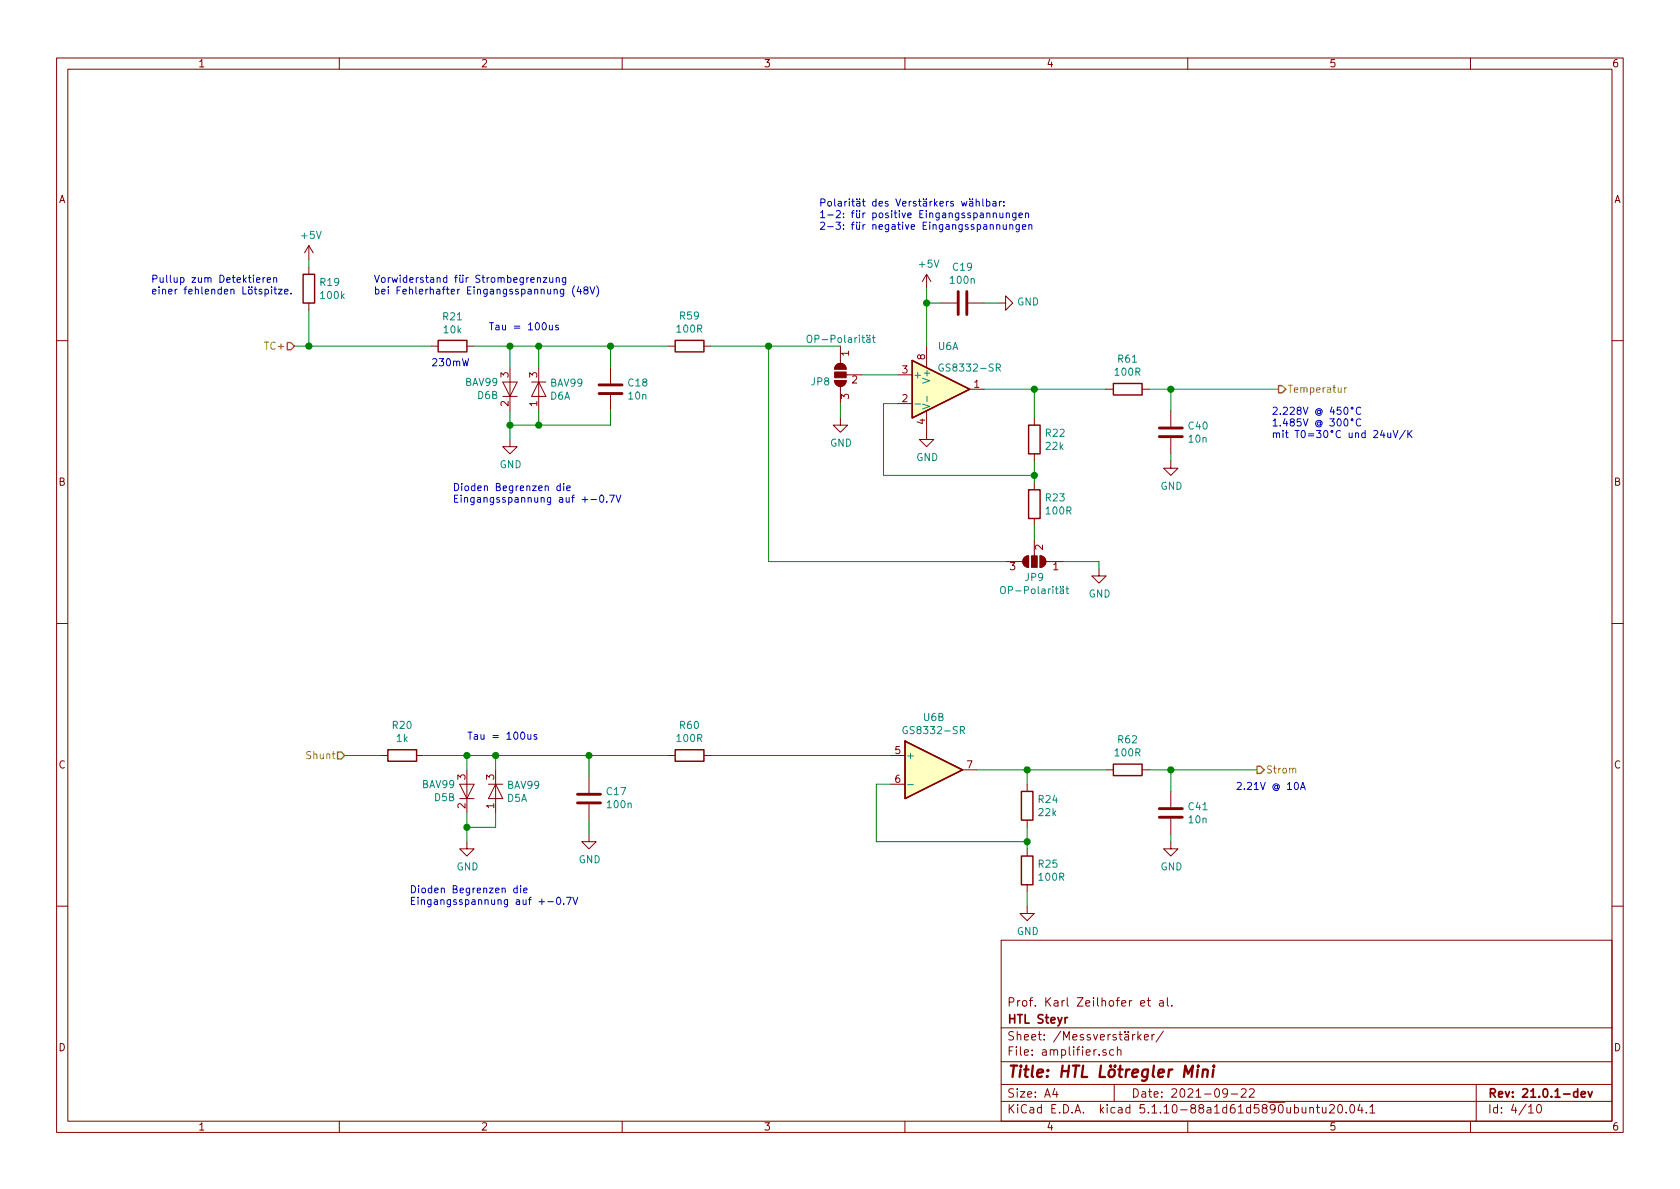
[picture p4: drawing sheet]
EESchema Schematic File Version 4
EELAYER 30 0
EELAYER END
$Descr A4 11693 8268
encoding utf-8
Sheet 4 10
Title "HTL Lötregler Mini"
Date "2021-09-22"
Rev "21.0.1-dev"
Comp "HTL Steyr"
Comment1 "Prof. Karl Zeilhofer et al."
Comment2 ""
Comment3 ""
Comment4 ""
$EndDescr
$Comp
L power:GND #PWR033
U 1 1
P 6450 3000
F 0 "#PWR033" H 6450 2750 50  0001 C CNN
F 1 "GND" H 6455 2827 50  0000 C CNN
F 2 "" H 6450 3000 50  0001 C CNN
F 3 "" H 6450 3000 50  0001 C CNN
	1    6450 3000
	1    0    0    -1  
$EndComp
$Comp
L Device:C C19
U 1 1
P 6700 2100
F 0 "C19" V 6448 2100 50  0000 C CNN
F 1 "100n" V 6539 2100 50  0000 C CNN
F 2 "Capacitor_SMD:C_1206_3216Metric" H 6738 1950 50  0001 C CNN
F 3 "~" H 6700 2100 50  0001 C CNN
F 4 "C464972" H 6700 2100 50  0001 C CNN "DistOrderNr"
F 5 "LCSC" H 6700 2100 50  0001 C CNN "Distributor"
F 6 "FN31X104K500PXG" H 6700 2100 50  0001 C CNN "ManPartNr"
F 7 "PSA(Prosperity Dielectrics)" H 6700 2100 50  0001 C CNN "Manufacturer"
F 8 "100nF ±10% 50V X7R Multilayer Ceramic Capacitors MLCC" H 6700 2100 50  0001 C CNN "Notes"
F 9 "0.0093" H 6700 2100 50  0001 C CNN "PriceEUR"
F 10 "500" H 6700 2100 50  0001 C CNN "PriceForQty"
F 11 "" H 6700 2100 50  0001 C CNN "Weblink"
F 12 "40" H 6700 2100 50  0001 C CNN "Index"
F 13 "" H 6700 2100 50  0001 C CNN "NotesAlt"
	1    6700 2100
	0    1    1    0   
$EndComp
$Comp
L power:+5V #PWR032
U 1 1
P 6450 2000
F 0 "#PWR032" H 6450 1850 50  0001 C CNN
F 1 "+5V" H 6465 2173 50  0000 C CNN
F 2 "" H 6450 2000 50  0001 C CNN
F 3 "" H 6450 2000 50  0001 C CNN
	1    6450 2000
	1    0    0    -1  
$EndComp
Wire Wire Line
	6450 2000 6450 2100
Wire Wire Line
	6550 2100 6450 2100
Connection ~ 6450 2100
Wire Wire Line
	6450 2100 6450 2400
$Comp
L power:GND #PWR034
U 1 1
P 6950 2100
F 0 "#PWR034" H 6950 1850 50  0001 C CNN
F 1 "GND" V 6955 1972 50  0000 R CNN
F 2 "" H 6950 2100 50  0001 C CNN
F 3 "" H 6950 2100 50  0001 C CNN
	1    6950 2100
	0    -1   -1   0   
$EndComp
Wire Wire Line
	6950 2100 6850 2100
$Comp
L jbc-miniregler-rescue:BAV99-Diode D6
U 2 1
P 3550 2700
F 0 "D6" V 3504 2778 50  0000 L CNN
F 1 "BAV99" V 3595 2778 50  0000 L CNN
F 2 "Package_TO_SOT_SMD:SOT-23" H 3550 2550 50  0001 C CNN
F 3 "https://assets.nexperia.com/documents/data-sheet/BAV99_SER.pdf" H 3550 2800 50  0001 C CNN
F 4 "C181111" H 3550 2700 50  0001 C CNN "DistOrderNr"
F 5 "LCSC" H 3550 2700 50  0001 C CNN "Distributor"
F 6 "BAV99" H 3550 2700 50  0001 C CNN "ManPartNr"
F 7 "Guangdong Hottech" H 3550 2700 50  0001 C CNN "Manufacturer"
F 8 "70V 200mA 1.25V @ 150mA 6ns SOT-23 Switching Diode" H 3550 2700 50  0001 C CNN "Notes"
F 9 "0.0073" H 3550 2700 50  0001 C CNN "PriceEUR"
F 10 "500" H 3550 2700 50  0001 C CNN "PriceForQty"
F 11 "https://lcsc.com/product-detail/Switching-Diode_BAV99-chip0-23_C181111.html" H 3550 2700 50  0001 C CNN "Weblink"
F 12 "22" H 3550 2700 50  0001 C CNN "Index"
	2    3550 2700
	0    -1   -1   0   
$EndComp
$Comp
L jbc-miniregler-rescue:BAV99-Diode D6
U 1 1
P 3750 2700
F 0 "D6" V 3796 2777 50  0000 L CNN
F 1 "BAV99" V 3705 2777 50  0000 L CNN
F 2 "Package_TO_SOT_SMD:SOT-23" H 3750 2550 50  0001 C CNN
F 3 "https://assets.nexperia.com/documents/data-sheet/BAV99_SER.pdf" H 3750 2800 50  0001 C CNN
F 4 "C181111" H 3750 2700 50  0001 C CNN "DistOrderNr"
F 5 "LCSC" H 3750 2700 50  0001 C CNN "Distributor"
F 6 "BAV99" H 3750 2700 50  0001 C CNN "ManPartNr"
F 7 "Guangdong Hottech" H 3750 2700 50  0001 C CNN "Manufacturer"
F 8 "70V 200mA 1.25V @ 150mA 6ns SOT-23 Switching Diode" H 3750 2700 50  0001 C CNN "Notes"
F 9 "0.0073" H 3750 2700 50  0001 C CNN "PriceEUR"
F 10 "500" H 3750 2700 50  0001 C CNN "PriceForQty"
F 11 "https://lcsc.com/product-detail/Switching-Diode_BAV99-chip0-23_C181111.html" H 3750 2700 50  0001 C CNN "Weblink"
F 12 "22" H 3750 2700 50  0001 C CNN "Index"
	1    3750 2700
	0    1    1    0   
$EndComp
Wire Wire Line
	5350 2400 4950 2400
Wire Wire Line
	3550 2400 3550 2550
Wire Wire Line
	3750 2550 3750 2400
Connection ~ 3750 2400
Wire Wire Line
	3750 2400 3550 2400
$Comp
L Device:R R22
U 1 1
P 7200 3050
F 0 "R22" H 7270 3096 50  0000 L CNN
F 1 "22k" H 7270 3005 50  0000 L CNN
F 2 "Resistor_SMD:R_1206_3216Metric" V 7130 3050 50  0001 C CNN
F 3 "~" H 7200 3050 50  0001 C CNN
F 4 "0.01" H 7200 3050 50  0001 C CNN "PriceEUR"
F 5 "AufLager" H 7200 3050 50  0001 C CNN "Distributor"
F 6 "R3216-22k" H 7200 3050 50  0001 C CNN "DistOrderNr"
F 7 "57" H 7200 3050 50  0001 C CNN "Index"
	1    7200 3050
	1    0    0    -1  
$EndComp
$Comp
L Device:R R23
U 1 1
P 7200 3500
F 0 "R23" H 7270 3546 50  0000 L CNN
F 1 "100R" H 7270 3455 50  0000 L CNN
F 2 "Resistor_SMD:R_1206_3216Metric" V 7130 3500 50  0001 C CNN
F 3 "~" H 7200 3500 50  0001 C CNN
F 4 "0.0030" H 7200 3500 50  0001 C CNN "PriceEUR"
F 5 "C245445" H 7200 3500 50  0001 C CNN "DistOrderNr"
F 6 "LCSC" H 7200 3500 50  0001 C CNN "Distributor"
F 7 "CR1206F100RP05Z" H 7200 3500 50  0001 C CNN "ManPartNr"
F 8 "Ever Ohms Tech" H 7200 3500 50  0001 C CNN "Manufacturer"
F 9 "0.25W ±1% ±100ppm/℃ 100Ω 1206" H 7200 3500 50  0001 C CNN "Notes"
F 10 "500" H 7200 3500 50  0001 C CNN "PriceForQty"
F 11 "28" H 7200 3500 50  0001 C CNN "Index"
	1    7200 3500
	1    0    0    -1  
$EndComp
$Comp
L power:GND #PWR035
U 1 1
P 7650 3950
F 0 "#PWR035" H 7650 3700 50  0001 C CNN
F 1 "GND" H 7655 3777 50  0000 C CNN
F 2 "" H 7650 3950 50  0001 C CNN
F 3 "" H 7650 3950 50  0001 C CNN
	1    7650 3950
	1    0    0    -1  
$EndComp
Wire Wire Line
	6850 2700 7200 2700
Wire Wire Line
	7200 2700 7200 2900
Wire Wire Line
	7200 3200 7200 3300
Wire Wire Line
	7200 3650 7200 3750
Wire Wire Line
	7200 3300 6150 3300
Wire Wire Line
	6150 3300 6150 2800
Wire Wire Line
	6150 2800 6250 2800
Connection ~ 7200 3300
Wire Wire Line
	7200 3300 7200 3350
Wire Wire Line
	7200 2700 7700 2700
Connection ~ 7200 2700
Text HLabel 8900 2700 2    50   Output ~ 0
Temperatur
$Comp
L Device:R R21
U 1 1
P 3150 2400
F 0 "R21" V 2943 2400 50  0000 C CNN
F 1 "10k" V 3034 2400 50  0000 C CNN
F 2 "Resistor_SMD:R_1206_3216Metric" V 3080 2400 50  0001 C CNN
F 3 "~" H 3150 2400 50  0001 C CNN
F 4 "0.01" H 3150 2400 50  0001 C CNN "PriceEUR"
F 5 "C118075" H 3150 2400 50  0001 C CNN "DistOrderNr"
F 6 "LCSC" H 3150 2400 50  0001 C CNN "Distributor"
F 7 "10kΩ ±5% 0.25W ±100ppm/℃ 3216 Chip Resistor" H 3150 2400 50  0001 C CNN "Notes"
F 8 "15" H 3150 2400 50  0001 C CNN "Index"
	1    3150 2400
	0    1    1    0   
$EndComp
$Comp
L Device:C C18
U 1 1
P 4250 2700
F 0 "C18" H 4365 2746 50  0000 L CNN
F 1 "10n" H 4365 2655 50  0000 L CNN
F 2 "Capacitor_SMD:C_1206_3216Metric" H 4288 2550 50  0001 C CNN
F 3 "~" H 4250 2700 50  0001 C CNN
F 4 "C525316" H 4250 2700 50  0001 C CNN "DistOrderNr"
F 5 "LCSC" H 4250 2700 50  0001 C CNN "Distributor"
F 6 "FN31X103K500PXG" H 4250 2700 50  0001 C CNN "ManPartNr"
F 7 "PSA(Prosperity Dielectrics)" H 4250 2700 50  0001 C CNN "Manufacturer"
F 8 "10nF ±10% 50V X7R  Multilayer Ceramic Capacitors MLCC" H 4250 2700 50  0001 C CNN "Notes"
F 9 "0.0106" H 4250 2700 50  0001 C CNN "PriceEUR"
F 10 "500" H 4250 2700 50  0001 C CNN "PriceForQty"
F 11 "44" H 4250 2700 50  0001 C CNN "Index"
	1    4250 2700
	1    0    0    -1  
$EndComp
Wire Wire Line
	4250 2550 4250 2400
Connection ~ 4250 2400
Wire Wire Line
	4250 2400 3750 2400
Wire Wire Line
	3550 2400 3300 2400
Connection ~ 3550 2400
Text HLabel 2050 2400 0    50   Input ~ 0
TC+
Wire Wire Line
	2050 2400 2150 2400
$Comp
L power:GND #PWR030
U 1 1
P 3550 3050
F 0 "#PWR030" H 3550 2800 50  0001 C CNN
F 1 "GND" H 3555 2877 50  0000 C CNN
F 2 "" H 3550 3050 50  0001 C CNN
F 3 "" H 3550 3050 50  0001 C CNN
	1    3550 3050
	1    0    0    -1  
$EndComp
Wire Wire Line
	3550 3050 3550 2950
Wire Wire Line
	3550 2950 3750 2950
Wire Wire Line
	4250 2950 4250 2850
Connection ~ 3550 2950
Wire Wire Line
	3550 2950 3550 2850
Wire Wire Line
	3750 2850 3750 2950
Connection ~ 3750 2950
Wire Wire Line
	3750 2950 4250 2950
Text Notes 3400 2300 0    50   ~ 0
Tau = 100us
Text Notes 2600 2050 0    50   ~ 0
Vorwiderstand für Strombegrenzung \nbei Fehlerhafter Eingangsspannung (48V)
Text Notes 3150 3500 0    50   ~ 0
Dioden Begrenzen die \nEingangsspannung auf +-0.7V
$Comp
L Device:R R24
U 1 1
P 7150 5600
F 0 "R24" H 7220 5646 50  0000 L CNN
F 1 "22k" H 7220 5555 50  0000 L CNN
F 2 "Resistor_SMD:R_1206_3216Metric" V 7080 5600 50  0001 C CNN
F 3 "~" H 7150 5600 50  0001 C CNN
F 4 "0.01" H 7150 5600 50  0001 C CNN "PriceEUR"
F 5 "AufLager" H 7150 5600 50  0001 C CNN "Distributor"
F 6 "R3216-22k" H 7150 5600 50  0001 C CNN "DistOrderNr"
F 7 "57" H 7150 5600 50  0001 C CNN "Index"
	1    7150 5600
	1    0    0    -1  
$EndComp
$Comp
L Device:R R25
U 1 1
P 7150 6050
F 0 "R25" H 7220 6096 50  0000 L CNN
F 1 "100R" H 7220 6005 50  0000 L CNN
F 2 "Resistor_SMD:R_1206_3216Metric" V 7080 6050 50  0001 C CNN
F 3 "~" H 7150 6050 50  0001 C CNN
F 4 "0.0030" H 7150 6050 50  0001 C CNN "PriceEUR"
F 5 "C245445" H 7150 6050 50  0001 C CNN "DistOrderNr"
F 6 "LCSC" H 7150 6050 50  0001 C CNN "Distributor"
F 7 "CR1206F100RP05Z" H 7150 6050 50  0001 C CNN "ManPartNr"
F 8 "Ever Ohms Tech" H 7150 6050 50  0001 C CNN "Manufacturer"
F 9 "0.25W ±1% ±100ppm/℃ 100Ω 1206" H 7150 6050 50  0001 C CNN "Notes"
F 10 "500" H 7150 6050 50  0001 C CNN "PriceForQty"
F 11 "28" H 7150 6050 50  0001 C CNN "Index"
	1    7150 6050
	1    0    0    -1  
$EndComp
$Comp
L power:GND #PWR036
U 1 1
P 7150 6300
F 0 "#PWR036" H 7150 6050 50  0001 C CNN
F 1 "GND" H 7155 6127 50  0000 C CNN
F 2 "" H 7150 6300 50  0001 C CNN
F 3 "" H 7150 6300 50  0001 C CNN
	1    7150 6300
	1    0    0    -1  
$EndComp
Wire Wire Line
	6800 5350 7150 5350
Wire Wire Line
	7150 5350 7150 5450
Wire Wire Line
	7150 5750 7150 5850
Wire Wire Line
	7150 6200 7150 6300
Wire Wire Line
	7150 5850 6100 5850
Wire Wire Line
	6100 5850 6100 5450
Wire Wire Line
	6100 5450 6200 5450
Connection ~ 7150 5850
Wire Wire Line
	7150 5850 7150 5900
Wire Wire Line
	7150 5350 7700 5350
Connection ~ 7150 5350
Text HLabel 8750 5350 2    50   Output ~ 0
Strom
$Comp
L Amplifier_Operational:LM358 U6
U 2 1
P 6500 5350
F 0 "U6" H 6500 5717 50  0000 C CNN
F 1 "GS8332-SR" H 6500 5626 50  0000 C CNN
F 2 "Package_SO:SOIC-8_3.9x4.9mm_P1.27mm" H 6500 5350 50  0001 C CNN
F 3 "http://www.ti.com/lit/ds/symlink/lm2904-n.pdf" H 6500 5350 50  0001 C CNN
F 4 "C157713" H 6500 5350 50  0001 C CNN "DistOrderNr"
F 5 "LCSC" H 6500 5350 50  0001 C CNN "Distributor"
F 6 "GS8332-SR" H 6500 5350 50  0001 C CNN "ManPartNr"
F 7 "Gainsil" H 6500 5350 50  0001 C CNN "Manufacturer"
F 8 "Zero-Drift 2 2.1V ~ 5.5V 20uA 350kHz 0.2 V/us SOP-8_150mil Precision OpAmps" H 6500 5350 50  0001 C CNN "Notes"
F 9 "0.3016" H 6500 5350 50  0001 C CNN "PriceEUR"
F 10 "100" H 6500 5350 50  0001 C CNN "PriceForQty"
F 11 "https://lcsc.com/product-detail/Precision-OpAmps_Gainsil-GS8332-SR_C157713.html" H 6500 5350 50  0001 C CNN "Weblink"
F 12 "19" H 6500 5350 50  0001 C CNN "Index"
	2    6500 5350
	1    0    0    -1  
$EndComp
$Comp
L Amplifier_Operational:LM358 U6
U 1 1
P 6550 2700
F 0 "U6" H 6600 3000 50  0000 C CNN
F 1 "GS8332-SR" H 6750 2850 50  0000 C CNN
F 2 "Package_SO:SOIC-8_3.9x4.9mm_P1.27mm" H 6550 2700 50  0001 C CNN
F 3 "http://www.ti.com/lit/ds/symlink/lm2904-n.pdf" H 6550 2700 50  0001 C CNN
F 4 "C157713" H 6550 2700 50  0001 C CNN "DistOrderNr"
F 5 "LCSC" H 6550 2700 50  0001 C CNN "Distributor"
F 6 "GS8332-SR" H 6550 2700 50  0001 C CNN "ManPartNr"
F 7 "Gainsil" H 6550 2700 50  0001 C CNN "Manufacturer"
F 8 "Zero-Drift 2 2.1V ~ 5.5V 20uA 350kHz 0.2 V/us SOP-8_150mil Precision OpAmps" H 6550 2700 50  0001 C CNN "Notes"
F 9 "0.3016" H 6550 2700 50  0001 C CNN "PriceEUR"
F 10 "100" H 6550 2700 50  0001 C CNN "PriceForQty"
F 11 "https://lcsc.com/product-detail/Precision-OpAmps_Gainsil-GS8332-SR_C157713.html" H 6550 2700 50  0001 C CNN "Weblink"
F 12 "19" H 6550 2700 50  0001 C CNN "Index"
	1    6550 2700
	1    0    0    -1  
$EndComp
$Comp
L Amplifier_Operational:LM358 U6
U 3 1
P 6550 2700
F 0 "U6" H 6600 3000 50  0001 C CNN
F 1 "GS8332-SR" H 6750 2850 50  0001 C CNN
F 2 "Package_SO:SOIC-8_3.9x4.9mm_P1.27mm" H 6550 2700 50  0001 C CNN
F 3 "http://www.ti.com/lit/ds/symlink/lm2904-n.pdf" H 6550 2700 50  0001 C CNN
F 4 "C157713" H 6550 2700 50  0001 C CNN "DistOrderNr"
F 5 "LCSC" H 6550 2700 50  0001 C CNN "Distributor"
F 6 "GS8332-SR" H 6550 2700 50  0001 C CNN "ManPartNr"
F 7 "Gainsil" H 6550 2700 50  0001 C CNN "Manufacturer"
F 8 "Zero-Drift 2 2.1V ~ 5.5V 20uA 350kHz 0.2 V/us SOP-8_150mil Precision OpAmps" H 6550 2700 50  0001 C CNN "Notes"
F 9 "0.3016" H 6550 2700 50  0001 C CNN "PriceEUR"
F 10 "100" H 6550 2700 50  0001 C CNN "PriceForQty"
F 11 "https://lcsc.com/product-detail/Precision-OpAmps_Gainsil-GS8332-SR_C157713.html" H 6550 2700 50  0001 C CNN "Weblink"
F 12 "19" H 6550 2700 50  0001 C CNN "Index"
	3    6550 2700
	1    0    0    -1  
$EndComp
$Comp
L Device:R R?
U 1 1
P 2150 2000
AR Path="/608DBC83/60B711A2" Ref="R?"  Part="1" 
AR Path="/608DBC55/60B711A2" Ref="R19"  Part="1" 
F 0 "R19" H 2220 2046 50  0000 L CNN
F 1 "100k" H 2220 1955 50  0000 L CNN
F 2 "Resistor_SMD:R_1206_3216Metric" V 2080 2000 50  0001 C CNN
F 3 "~" H 2150 2000 50  0001 C CNN
F 4 "0.01" H 2150 2000 50  0001 C CNN "PriceEUR"
F 5 "C269765" H 2150 2000 50  0001 C CNN "DistOrderNr"
F 6 "LCSC" H 2150 2000 50  0001 C CNN "Distributor"
F 7 "29" H 2150 2000 50  0001 C CNN "Index"
	1    2150 2000
	1    0    0    -1  
$EndComp
$Comp
L power:+5V #PWR028
U 1 1
P 2150 1800
F 0 "#PWR028" H 2150 1650 50  0001 C CNN
F 1 "+5V" H 2165 1973 50  0000 C CNN
F 2 "" H 2150 1800 50  0001 C CNN
F 3 "" H 2150 1800 50  0001 C CNN
	1    2150 1800
	1    0    0    -1  
$EndComp
Wire Wire Line
	2150 1800 2150 1850
Wire Wire Line
	2150 2150 2150 2400
Connection ~ 2150 2400
Wire Wire Line
	2150 2400 3000 2400
Text Notes 1050 2050 0    50   ~ 0
Pullup zum Detektieren\neiner fehlenden Lötspitze. 
Text Notes 3000 2550 0    50   ~ 0
230mW
$Comp
L Jumper:SolderJumper_3_Open JP?
U 1 1
P 5850 2600
AR Path="/60A756E2/60B2BFE8" Ref="JP?"  Part="1" 
AR Path="/608DBC55/60B2BFE8" Ref="JP8"  Part="1" 
F 0 "JP8" V 5896 2668 50  0000 L CNN
F 1 "OP-Polarität" V 5600 2350 50  0000 L CNN
F 2 "Jumper:SolderJumper-3_P2.0mm_Open_TrianglePad1.0x1.5mm_NumberLabels" H 5850 2600 50  0001 C CNN
F 3 "~" H 5850 2600 50  0001 C CNN
F 4 "NAP4" H 5850 2600 50  0001 C CNN "DistOrderNr"
F 5 "NAP" H 5850 2600 50  0001 C CNN "Distributor"
F 6 "54" H 5850 2600 50  0001 C CNN "Index"
	1    5850 2600
	0    -1   1    0   
$EndComp
Wire Wire Line
	6000 2600 6250 2600
$Comp
L Jumper:SolderJumper_3_Open JP?
U 1 1
P 7200 3900
AR Path="/60A756E2/60B3ACB9" Ref="JP?"  Part="1" 
AR Path="/608DBC55/60B3ACB9" Ref="JP9"  Part="1" 
F 0 "JP9" H 7200 4013 50  0000 C CNN
F 1 "OP-Polarität" H 7200 4104 50  0000 C CNN
F 2 "Jumper:SolderJumper-3_P2.0mm_Open_TrianglePad1.0x1.5mm_NumberLabels" H 7200 3900 50  0001 C CNN
F 3 "~" H 7200 3900 50  0001 C CNN
F 4 "NAP4" H 7200 3900 50  0001 C CNN "DistOrderNr"
F 5 "NAP" H 7200 3900 50  0001 C CNN "Distributor"
F 6 "54" H 7200 3900 50  0001 C CNN "Index"
	1    7200 3900
	-1   0    0    1   
$EndComp
Wire Wire Line
	7400 3900 7650 3900
Wire Wire Line
	7650 3900 7650 3950
$Comp
L power:GND #PWR060
U 1 1
P 5850 2900
F 0 "#PWR060" H 5850 2650 50  0001 C CNN
F 1 "GND" H 5855 2727 50  0000 C CNN
F 2 "" H 5850 2900 50  0001 C CNN
F 3 "" H 5850 2900 50  0001 C CNN
	1    5850 2900
	1    0    0    -1  
$EndComp
Wire Wire Line
	5850 2900 5850 2800
Wire Wire Line
	5350 2400 5850 2400
Wire Wire Line
	5350 3900 7000 3900
$Comp
L Device:R R59
U 1 1
P 4800 2400
F 0 "R59" V 5007 2400 50  0000 C CNN
F 1 "100R" V 4916 2400 50  0000 C CNN
F 2 "Resistor_SMD:R_1206_3216Metric" V 4730 2400 50  0001 C CNN
F 3 "~" H 4800 2400 50  0001 C CNN
F 4 "0.0030" H 4800 2400 50  0001 C CNN "PriceEUR"
F 5 "C245445" H 4800 2400 50  0001 C CNN "DistOrderNr"
F 6 "LCSC" H 4800 2400 50  0001 C CNN "Distributor"
F 7 "CR1206F100RP05Z" H 4800 2400 50  0001 C CNN "ManPartNr"
F 8 "Ever Ohms Tech" H 4800 2400 50  0001 C CNN "Manufacturer"
F 9 "0.25W ±1% ±100ppm/℃ 100Ω 1206" H 4800 2400 50  0001 C CNN "Notes"
F 10 "500" H 4800 2400 50  0001 C CNN "PriceForQty"
F 11 "28" H 4800 2400 50  0001 C CNN "Index"
	1    4800 2400
	0    -1   -1   0   
$EndComp
Wire Wire Line
	4650 2400 4250 2400
$Comp
L Device:C C17
U 1 1
P 4100 5550
F 0 "C17" H 3985 5504 50  0000 R CNN
F 1 "100n" H 3985 5595 50  0000 R CNN
F 2 "Capacitor_SMD:C_1206_3216Metric" H 4138 5400 50  0001 C CNN
F 3 "~" H 4100 5550 50  0001 C CNN
F 4 "C464972" H 4100 5550 50  0001 C CNN "DistOrderNr"
F 5 "LCSC" H 4100 5550 50  0001 C CNN "Distributor"
F 6 "FN31X104K500PXG" H 4100 5550 50  0001 C CNN "ManPartNr"
F 7 "PSA(Prosperity Dielectrics)" H 4100 5550 50  0001 C CNN "Manufacturer"
F 8 "100nF ±10% 50V X7R Multilayer Ceramic Capacitors MLCC" H 4100 5550 50  0001 C CNN "Notes"
F 9 "0.0093" H 4100 5550 50  0001 C CNN "PriceEUR"
F 10 "500" H 4100 5550 50  0001 C CNN "PriceForQty"
F 11 "" H 4100 5550 50  0001 C CNN "Weblink"
F 12 "40" H 4100 5550 50  0001 C CNN "Index"
F 13 "" H 4100 5550 50  0001 C CNN "NotesAlt"
	1    4100 5550
	-1   0    0    1   
$EndComp
Wire Wire Line
	4100 5250 4650 5250
Connection ~ 4100 5250
$Comp
L Device:R R?
U 1 1
P 2800 5250
AR Path="/608DBC3C/60B7D4BD" Ref="R?"  Part="1" 
AR Path="/60B7D4BD" Ref="R?"  Part="1" 
AR Path="/608DBC55/60B7D4BD" Ref="R20"  Part="1" 
F 0 "R20" V 3007 5250 50  0000 C CNN
F 1 "1k" V 2916 5250 50  0000 C CNN
F 2 "Resistor_SMD:R_1206_3216Metric" V 2730 5250 50  0001 C CNN
F 3 "~" H 2800 5250 50  0001 C CNN
F 4 "0.0042" H 2800 5250 50  0001 C CNN "PriceEUR"
F 5 "C104601" H 2800 5250 50  0001 C CNN "DistOrderNr"
F 6 "LCSC" H 2800 5250 50  0001 C CNN "Distributor"
F 7 "RTT03101JTP" H 2800 5250 50  0001 C CNN "ManPartNr"
F 8 "RALEC" H 2800 5250 50  0001 C CNN "Manufacturer"
F 9 "1kΩ ±5% 0.25W ±100ppm/℃ 1206 Chip Resistor" H 2800 5250 50  0001 C CNN "Notes"
F 10 "50" H 2800 5250 50  0001 C CNN "PriceForQty"
F 11 "12" H 2800 5250 50  0001 C CNN "Index"
	1    2800 5250
	0    -1   -1   0   
$EndComp
Wire Wire Line
	3450 5250 4100 5250
Connection ~ 3450 5250
Wire Wire Line
	3450 5350 3450 5250
Wire Wire Line
	3250 5250 3450 5250
Connection ~ 3250 5250
Wire Wire Line
	3250 5350 3250 5250
Text Notes 2850 6300 0    50   ~ 0
Dioden Begrenzen die \nEingangsspannung auf +-0.7V
Wire Wire Line
	3450 5650 3450 5750
Wire Wire Line
	3250 5750 3250 5650
Connection ~ 3250 5750
Wire Wire Line
	3250 5750 3450 5750
Wire Wire Line
	3250 5850 3250 5750
$Comp
L power:GND #PWR029
U 1 1
P 3250 5850
F 0 "#PWR029" H 3250 5600 50  0001 C CNN
F 1 "GND" H 3255 5677 50  0000 C CNN
F 2 "" H 3250 5850 50  0001 C CNN
F 3 "" H 3250 5850 50  0001 C CNN
	1    3250 5850
	1    0    0    -1  
$EndComp
$Comp
L jbc-miniregler-rescue:BAV99-Diode D5
U 1 1
P 3450 5500
F 0 "D5" V 3496 5577 50  0000 L CNN
F 1 "BAV99" V 3405 5577 50  0000 L CNN
F 2 "Package_TO_SOT_SMD:SOT-23" H 3450 5350 50  0001 C CNN
F 3 "https://assets.nexperia.com/documents/data-sheet/BAV99_SER.pdf" H 3450 5600 50  0001 C CNN
F 4 "C181111" H 3450 5500 50  0001 C CNN "DistOrderNr"
F 5 "LCSC" H 3450 5500 50  0001 C CNN "Distributor"
F 6 "BAV99" H 3450 5500 50  0001 C CNN "ManPartNr"
F 7 "Guangdong Hottech" H 3450 5500 50  0001 C CNN "Manufacturer"
F 8 "70V 200mA 1.25V @ 150mA 6ns SOT-23 Switching Diode" H 3450 5500 50  0001 C CNN "Notes"
F 9 "0.0073" H 3450 5500 50  0001 C CNN "PriceEUR"
F 10 "500" H 3450 5500 50  0001 C CNN "PriceForQty"
F 11 "https://lcsc.com/product-detail/Switching-Diode_BAV99-chip0-23_C181111.html" H 3450 5500 50  0001 C CNN "Weblink"
F 12 "22" H 3450 5500 50  0001 C CNN "Index"
	1    3450 5500
	0    1    1    0   
$EndComp
$Comp
L jbc-miniregler-rescue:BAV99-Diode D5
U 2 1
P 3250 5500
F 0 "D5" V 3204 5578 50  0000 L CNN
F 1 "BAV99" V 3295 5578 50  0000 L CNN
F 2 "Package_TO_SOT_SMD:SOT-23" H 3250 5350 50  0001 C CNN
F 3 "https://assets.nexperia.com/documents/data-sheet/BAV99_SER.pdf" H 3250 5600 50  0001 C CNN
F 4 "C181111" H 3250 5500 50  0001 C CNN "DistOrderNr"
F 5 "LCSC" H 3250 5500 50  0001 C CNN "Distributor"
F 6 "BAV99" H 3250 5500 50  0001 C CNN "ManPartNr"
F 7 "Guangdong Hottech" H 3250 5500 50  0001 C CNN "Manufacturer"
F 8 "70V 200mA 1.25V @ 150mA 6ns SOT-23 Switching Diode" H 3250 5500 50  0001 C CNN "Notes"
F 9 "0.0073" H 3250 5500 50  0001 C CNN "PriceEUR"
F 10 "500" H 3250 5500 50  0001 C CNN "PriceForQty"
F 11 "https://lcsc.com/product-detail/Switching-Diode_BAV99-chip0-23_C181111.html" H 3250 5500 50  0001 C CNN "Weblink"
F 12 "22" H 3250 5500 50  0001 C CNN "Index"
	2    3250 5500
	0    -1   -1   0   
$EndComp
Wire Wire Line
	2950 5250 3250 5250
$Comp
L power:GND #PWR031
U 1 1
P 4100 5800
F 0 "#PWR031" H 4100 5550 50  0001 C CNN
F 1 "GND" H 4105 5627 50  0000 C CNN
F 2 "" H 4100 5800 50  0001 C CNN
F 3 "" H 4100 5800 50  0001 C CNN
	1    4100 5800
	1    0    0    -1  
$EndComp
Text Notes 3250 5150 0    50   ~ 0
Tau = 100us
Wire Wire Line
	4100 5800 4100 5700
Wire Wire Line
	2400 5250 2650 5250
Text HLabel 2400 5250 0    50   Input ~ 0
Shunt
Wire Wire Line
	4100 5400 4100 5250
$Comp
L Device:R R60
U 1 1
P 4800 5250
F 0 "R60" V 5007 5250 50  0000 C CNN
F 1 "100R" V 4916 5250 50  0000 C CNN
F 2 "Resistor_SMD:R_1206_3216Metric" V 4730 5250 50  0001 C CNN
F 3 "~" H 4800 5250 50  0001 C CNN
F 4 "0.0030" H 4800 5250 50  0001 C CNN "PriceEUR"
F 5 "C245445" H 4800 5250 50  0001 C CNN "DistOrderNr"
F 6 "LCSC" H 4800 5250 50  0001 C CNN "Distributor"
F 7 "CR1206F100RP05Z" H 4800 5250 50  0001 C CNN "ManPartNr"
F 8 "Ever Ohms Tech" H 4800 5250 50  0001 C CNN "Manufacturer"
F 9 "0.25W ±1% ±100ppm/℃ 100Ω 1206" H 4800 5250 50  0001 C CNN "Notes"
F 10 "500" H 4800 5250 50  0001 C CNN "PriceForQty"
F 11 "28" H 4800 5250 50  0001 C CNN "Index"
	1    4800 5250
	0    -1   -1   0   
$EndComp
Wire Wire Line
	4950 5250 6200 5250
Connection ~ 5350 2400
Wire Wire Line
	5350 2400 5350 3900
$Comp
L Device:R R61
U 1 1
P 7850 2700
F 0 "R61" V 8057 2700 50  0000 C CNN
F 1 "100R" V 7966 2700 50  0000 C CNN
F 2 "Resistor_SMD:R_1206_3216Metric" V 7780 2700 50  0001 C CNN
F 3 "~" H 7850 2700 50  0001 C CNN
F 4 "0.0030" H 7850 2700 50  0001 C CNN "PriceEUR"
F 5 "C245445" H 7850 2700 50  0001 C CNN "DistOrderNr"
F 6 "LCSC" H 7850 2700 50  0001 C CNN "Distributor"
F 7 "CR1206F100RP05Z" H 7850 2700 50  0001 C CNN "ManPartNr"
F 8 "Ever Ohms Tech" H 7850 2700 50  0001 C CNN "Manufacturer"
F 9 "0.25W ±1% ±100ppm/℃ 100Ω 1206" H 7850 2700 50  0001 C CNN "Notes"
F 10 "500" H 7850 2700 50  0001 C CNN "PriceForQty"
F 11 "28" H 7850 2700 50  0001 C CNN "Index"
	1    7850 2700
	0    -1   -1   0   
$EndComp
Wire Wire Line
	8000 2700 8150 2700
$Comp
L Device:C C40
U 1 1
P 8150 3000
F 0 "C40" H 8265 3046 50  0000 L CNN
F 1 "10n" H 8265 2955 50  0000 L CNN
F 2 "Capacitor_SMD:C_1206_3216Metric" H 8188 2850 50  0001 C CNN
F 3 "~" H 8150 3000 50  0001 C CNN
F 4 "C525316" H 8150 3000 50  0001 C CNN "DistOrderNr"
F 5 "LCSC" H 8150 3000 50  0001 C CNN "Distributor"
F 6 "FN31X103K500PXG" H 8150 3000 50  0001 C CNN "ManPartNr"
F 7 "PSA(Prosperity Dielectrics)" H 8150 3000 50  0001 C CNN "Manufacturer"
F 8 "10nF ±10% 50V X7R  Multilayer Ceramic Capacitors MLCC" H 8150 3000 50  0001 C CNN "Notes"
F 9 "0.0106" H 8150 3000 50  0001 C CNN "PriceEUR"
F 10 "500" H 8150 3000 50  0001 C CNN "PriceForQty"
F 11 "44" H 8150 3000 50  0001 C CNN "Index"
	1    8150 3000
	1    0    0    -1  
$EndComp
$Comp
L power:GND #PWR061
U 1 1
P 8150 3200
F 0 "#PWR061" H 8150 2950 50  0001 C CNN
F 1 "GND" H 8155 3027 50  0000 C CNN
F 2 "" H 8150 3200 50  0001 C CNN
F 3 "" H 8150 3200 50  0001 C CNN
	1    8150 3200
	1    0    0    -1  
$EndComp
Wire Wire Line
	8150 3200 8150 3150
Wire Wire Line
	8150 2850 8150 2700
Connection ~ 8150 2700
Wire Wire Line
	8150 2700 8900 2700
$Comp
L Device:R R62
U 1 1
P 7850 5350
F 0 "R62" V 8057 5350 50  0000 C CNN
F 1 "100R" V 7966 5350 50  0000 C CNN
F 2 "Resistor_SMD:R_1206_3216Metric" V 7780 5350 50  0001 C CNN
F 3 "~" H 7850 5350 50  0001 C CNN
F 4 "0.0030" H 7850 5350 50  0001 C CNN "PriceEUR"
F 5 "C245445" H 7850 5350 50  0001 C CNN "DistOrderNr"
F 6 "LCSC" H 7850 5350 50  0001 C CNN "Distributor"
F 7 "CR1206F100RP05Z" H 7850 5350 50  0001 C CNN "ManPartNr"
F 8 "Ever Ohms Tech" H 7850 5350 50  0001 C CNN "Manufacturer"
F 9 "0.25W ±1% ±100ppm/℃ 100Ω 1206" H 7850 5350 50  0001 C CNN "Notes"
F 10 "500" H 7850 5350 50  0001 C CNN "PriceForQty"
F 11 "28" H 7850 5350 50  0001 C CNN "Index"
	1    7850 5350
	0    -1   -1   0   
$EndComp
Wire Wire Line
	8000 5350 8150 5350
$Comp
L Device:C C41
U 1 1
P 8150 5650
F 0 "C41" H 8265 5696 50  0000 L CNN
F 1 "10n" H 8265 5605 50  0000 L CNN
F 2 "Capacitor_SMD:C_1206_3216Metric" H 8188 5500 50  0001 C CNN
F 3 "~" H 8150 5650 50  0001 C CNN
F 4 "C525316" H 8150 5650 50  0001 C CNN "DistOrderNr"
F 5 "LCSC" H 8150 5650 50  0001 C CNN "Distributor"
F 6 "FN31X103K500PXG" H 8150 5650 50  0001 C CNN "ManPartNr"
F 7 "PSA(Prosperity Dielectrics)" H 8150 5650 50  0001 C CNN "Manufacturer"
F 8 "10nF ±10% 50V X7R  Multilayer Ceramic Capacitors MLCC" H 8150 5650 50  0001 C CNN "Notes"
F 9 "0.0106" H 8150 5650 50  0001 C CNN "PriceEUR"
F 10 "500" H 8150 5650 50  0001 C CNN "PriceForQty"
F 11 "44" H 8150 5650 50  0001 C CNN "Index"
	1    8150 5650
	1    0    0    -1  
$EndComp
$Comp
L power:GND #PWR062
U 1 1
P 8150 5850
F 0 "#PWR062" H 8150 5600 50  0001 C CNN
F 1 "GND" H 8155 5677 50  0000 C CNN
F 2 "" H 8150 5850 50  0001 C CNN
F 3 "" H 8150 5850 50  0001 C CNN
	1    8150 5850
	1    0    0    -1  
$EndComp
Wire Wire Line
	8150 5850 8150 5800
Wire Wire Line
	8150 5500 8150 5350
Connection ~ 8150 5350
Wire Wire Line
	8150 5350 8750 5350
Text Notes 5700 1600 0    50   ~ 0
Polarität des Verstärkers wählbar:\n1-2: für positive Eingangsspannungen\n2-3: für negative Eingangsspannungen
Text Notes 8850 3050 0    50   ~ 0
2.228V @ 450°C\n1.485V @ 300°C\nmit T0=30°C und 24uV/K
Text Notes 8600 5500 0    50   ~ 0
2.21V @ 10A
$EndSCHEMATC
